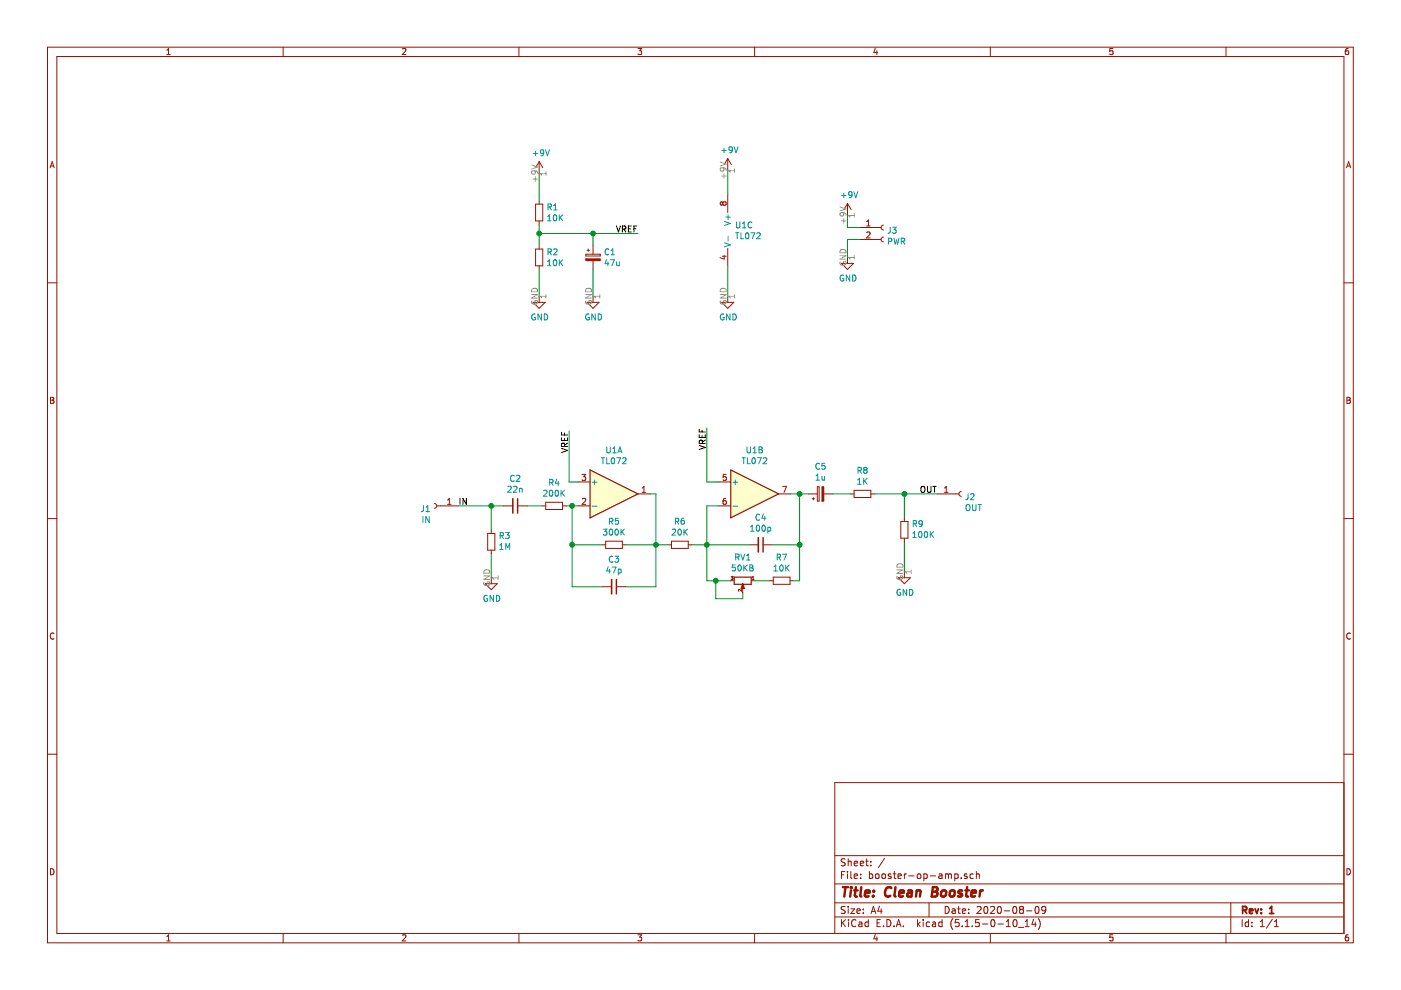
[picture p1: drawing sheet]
EESchema Schematic File Version 4
EELAYER 30 0
EELAYER END
$Descr A4 11693 8268
encoding utf-8
Sheet 1 1
Title "Clean Booster"
Date "2020-08-09"
Rev "1"
Comp ""
Comment1 ""
Comment2 ""
Comment3 ""
Comment4 ""
$EndDescr
$Comp
L Device:R_Small R1
U 1 1
P 4500 1775
F 0 "R1" H 4559 1821 50  0000 L CNN
F 1 "10K" H 4559 1730 50  0000 L CNN
F 2 "Resistor_THT:R_Axial_DIN0207_L6.3mm_D2.5mm_P10.16mm_Horizontal" H 4500 1775 50  0001 C CNN
F 3 "~" H 4500 1775 50  0001 C CNN
	1    4500 1775
	1    0    0    -1  
$EndComp
$Comp
L Device:R_Small R2
U 1 1
P 4500 2150
F 0 "R2" H 4559 2196 50  0000 L CNN
F 1 "10K" H 4559 2105 50  0000 L CNN
F 2 "Resistor_THT:R_Axial_DIN0207_L6.3mm_D2.5mm_P10.16mm_Horizontal" H 4500 2150 50  0001 C CNN
F 3 "~" H 4500 2150 50  0001 C CNN
	1    4500 2150
	1    0    0    -1  
$EndComp
$Comp
L Device:CP_Small C1
U 1 1
P 4950 2150
F 0 "C1" H 5038 2196 50  0000 L CNN
F 1 "47u" H 5038 2105 50  0000 L CNN
F 2 "Capacitor_THT:CP_Radial_D5.0mm_P2.50mm" H 4950 2150 50  0001 C CNN
F 3 "~" H 4950 2150 50  0001 C CNN
	1    4950 2150
	1    0    0    -1  
$EndComp
$Comp
L Amplifier_Operational:TL072 U1
U 2 1
P 6300 4125
F 0 "U1" H 6300 4492 50  0000 C CNN
F 1 "TL072" H 6300 4401 50  0000 C CNN
F 2 "Package_DIP:DIP-8_W7.62mm_LongPads" H 6300 4125 50  0001 C CNN
F 3 "http://www.ti.com/lit/ds/symlink/tl071.pdf" H 6300 4125 50  0001 C CNN
	2    6300 4125
	1    0    0    -1  
$EndComp
$Comp
L Amplifier_Operational:TL072 U1
U 1 1
P 5125 4125
F 0 "U1" H 5125 4492 50  0000 C CNN
F 1 "TL072" H 5125 4401 50  0000 C CNN
F 2 "Package_DIP:DIP-8_W7.62mm_LongPads" H 5125 4125 50  0001 C CNN
F 3 "http://www.ti.com/lit/ds/symlink/tl071.pdf" H 5125 4125 50  0001 C CNN
	1    5125 4125
	1    0    0    -1  
$EndComp
$Comp
L Amplifier_Operational:TL072 U1
U 3 1
P 6175 1925
F 0 "U1" H 6133 1971 50  0000 L CNN
F 1 "TL072" H 6133 1880 50  0000 L CNN
F 2 "Package_DIP:DIP-8_W7.62mm_LongPads" H 6175 1925 50  0001 C CNN
F 3 "http://www.ti.com/lit/ds/symlink/tl071.pdf" H 6175 1925 50  0001 C CNN
	3    6175 1925
	1    0    0    -1  
$EndComp
$Comp
L Device:R_Small R5
U 1 1
P 5125 4550
F 0 "R5" V 4929 4550 50  0000 C CNN
F 1 "300K" V 5020 4550 50  0000 C CNN
F 2 "Resistor_THT:R_Axial_DIN0207_L6.3mm_D2.5mm_P10.16mm_Horizontal" H 5125 4550 50  0001 C CNN
F 3 "~" H 5125 4550 50  0001 C CNN
	1    5125 4550
	0    1    1    0   
$EndComp
$Comp
L Device:R_Small R7
U 1 1
P 6525 4850
F 0 "R7" V 6329 4850 50  0000 C CNN
F 1 "10K" V 6420 4850 50  0000 C CNN
F 2 "Resistor_THT:R_Axial_DIN0207_L6.3mm_D2.5mm_P10.16mm_Horizontal" H 6525 4850 50  0001 C CNN
F 3 "~" H 6525 4850 50  0001 C CNN
	1    6525 4850
	0    1    1    0   
$EndComp
$Comp
L Device:R_Small R8
U 1 1
P 7200 4125
F 0 "R8" V 7004 4125 50  0000 C CNN
F 1 "1K" V 7095 4125 50  0000 C CNN
F 2 "Resistor_THT:R_Axial_DIN0207_L6.3mm_D2.5mm_P10.16mm_Horizontal" H 7200 4125 50  0001 C CNN
F 3 "~" H 7200 4125 50  0001 C CNN
	1    7200 4125
	0    1    1    0   
$EndComp
$Comp
L Device:R_Small R9
U 1 1
P 7550 4425
F 0 "R9" H 7491 4379 50  0000 R CNN
F 1 "100K" H 7491 4470 50  0000 R CNN
F 2 "Resistor_THT:R_Axial_DIN0207_L6.3mm_D2.5mm_P10.16mm_Horizontal" H 7550 4425 50  0001 C CNN
F 3 "~" H 7550 4425 50  0001 C CNN
	1    7550 4425
	-1   0    0    1   
$EndComp
$Comp
L Device:R_Small R4
U 1 1
P 4625 4225
F 0 "R4" V 4429 4225 50  0000 C CNN
F 1 "200K" V 4520 4225 50  0000 C CNN
F 2 "Resistor_THT:R_Axial_DIN0207_L6.3mm_D2.5mm_P10.16mm_Horizontal" H 4625 4225 50  0001 C CNN
F 3 "~" H 4625 4225 50  0001 C CNN
	1    4625 4225
	0    1    1    0   
$EndComp
$Comp
L Device:R_Small R3
U 1 1
P 4100 4525
F 0 "R3" H 4041 4479 50  0000 R CNN
F 1 "1M" H 4041 4570 50  0000 R CNN
F 2 "Resistor_THT:R_Axial_DIN0207_L6.3mm_D2.5mm_P10.16mm_Horizontal" H 4100 4525 50  0001 C CNN
F 3 "~" H 4100 4525 50  0001 C CNN
	1    4100 4525
	-1   0    0    1   
$EndComp
$Comp
L Device:R_Small R6
U 1 1
P 5675 4550
F 0 "R6" V 5479 4550 50  0000 C CNN
F 1 "20K" V 5570 4550 50  0000 C CNN
F 2 "Resistor_THT:R_Axial_DIN0207_L6.3mm_D2.5mm_P10.16mm_Horizontal" H 5675 4550 50  0001 C CNN
F 3 "~" H 5675 4550 50  0001 C CNN
	1    5675 4550
	0    1    1    0   
$EndComp
$Comp
L Device:C_Small C2
U 1 1
P 4300 4225
F 0 "C2" V 4071 4225 50  0000 C CNN
F 1 "22n" V 4162 4225 50  0000 C CNN
F 2 "Capacitor_THT:C_Rect_L7.0mm_W2.5mm_P5.00mm" H 4300 4225 50  0001 C CNN
F 3 "~" H 4300 4225 50  0001 C CNN
	1    4300 4225
	0    1    1    0   
$EndComp
$Comp
L Device:C_Small C3
U 1 1
P 5125 4900
F 0 "C3" V 4896 4900 50  0000 C CNN
F 1 "47p" V 4987 4900 50  0000 C CNN
F 2 "Capacitor_THT:C_Disc_D4.3mm_W1.9mm_P5.00mm" H 5125 4900 50  0001 C CNN
F 3 "~" H 5125 4900 50  0001 C CNN
	1    5125 4900
	0    1    1    0   
$EndComp
$Comp
L Device:C_Small C4
U 1 1
P 6350 4550
F 0 "C4" V 6121 4550 50  0000 C CNN
F 1 "100p" V 6212 4550 50  0000 C CNN
F 2 "Capacitor_THT:C_Disc_D4.3mm_W1.9mm_P5.00mm" H 6350 4550 50  0001 C CNN
F 3 "~" H 6350 4550 50  0001 C CNN
	1    6350 4550
	0    1    1    0   
$EndComp
$Comp
L Device:CP_Small C5
U 1 1
P 6850 4125
F 0 "C5" V 7075 4125 50  0000 C CNN
F 1 "1u" V 6984 4125 50  0000 C CNN
F 2 "Capacitor_THT:CP_Radial_D5.0mm_P2.50mm" H 6850 4125 50  0001 C CNN
F 3 "~" H 6850 4125 50  0001 C CNN
	1    6850 4125
	0    -1   -1   0   
$EndComp
$Comp
L power:GND #PWR0101
U 1 1
P 4500 2475
F 0 "#PWR0101" H 4500 2225 50  0001 C CNN
F 1 "GND" H 4505 2302 50  0000 C CNN
F 2 "" H 4500 2475 50  0001 C CNN
F 3 "" H 4500 2475 50  0001 C CNN
	1    4500 2475
	1    0    0    -1  
$EndComp
$Comp
L power:GND #PWR0102
U 1 1
P 4950 2475
F 0 "#PWR0102" H 4950 2225 50  0001 C CNN
F 1 "GND" H 4955 2302 50  0000 C CNN
F 2 "" H 4950 2475 50  0001 C CNN
F 3 "" H 4950 2475 50  0001 C CNN
	1    4950 2475
	1    0    0    -1  
$EndComp
$Comp
L power:GND #PWR0103
U 1 1
P 6075 2475
F 0 "#PWR0103" H 6075 2225 50  0001 C CNN
F 1 "GND" H 6080 2302 50  0000 C CNN
F 2 "" H 6075 2475 50  0001 C CNN
F 3 "" H 6075 2475 50  0001 C CNN
	1    6075 2475
	1    0    0    -1  
$EndComp
$Comp
L power:GND #PWR0104
U 1 1
P 4100 4825
F 0 "#PWR0104" H 4100 4575 50  0001 C CNN
F 1 "GND" H 4105 4652 50  0000 C CNN
F 2 "" H 4100 4825 50  0001 C CNN
F 3 "" H 4100 4825 50  0001 C CNN
	1    4100 4825
	1    0    0    -1  
$EndComp
$Comp
L power:GND #PWR0105
U 1 1
P 7550 4775
F 0 "#PWR0105" H 7550 4525 50  0001 C CNN
F 1 "GND" H 7555 4602 50  0000 C CNN
F 2 "" H 7550 4775 50  0001 C CNN
F 3 "" H 7550 4775 50  0001 C CNN
	1    7550 4775
	1    0    0    -1  
$EndComp
$Comp
L power:+9V #PWR0106
U 1 1
P 4500 1450
F 0 "#PWR0106" H 4500 1300 50  0001 C CNN
F 1 "+9V" H 4515 1623 50  0000 C CNN
F 2 "" H 4500 1450 50  0001 C CNN
F 3 "" H 4500 1450 50  0001 C CNN
	1    4500 1450
	1    0    0    -1  
$EndComp
$Comp
L power:+9V #PWR0107
U 1 1
P 6075 1425
F 0 "#PWR0107" H 6075 1275 50  0001 C CNN
F 1 "+9V" H 6090 1598 50  0000 C CNN
F 2 "" H 6075 1425 50  0001 C CNN
F 3 "" H 6075 1425 50  0001 C CNN
	1    6075 1425
	1    0    0    -1  
$EndComp
Wire Wire Line
	4500 1450 4500 1675
Wire Wire Line
	4500 1875 4500 1950
Wire Wire Line
	4500 2250 4500 2475
Wire Wire Line
	4500 1950 4950 1950
Wire Wire Line
	4950 1950 4950 2050
Connection ~ 4500 1950
Wire Wire Line
	4500 1950 4500 2050
Wire Wire Line
	4950 2250 4950 2475
Wire Wire Line
	4950 1950 5325 1950
Connection ~ 4950 1950
Wire Wire Line
	6075 2225 6075 2475
Wire Wire Line
	6075 1425 6075 1625
Wire Wire Line
	4200 4225 4100 4225
Wire Wire Line
	4400 4225 4525 4225
Wire Wire Line
	4725 4225 4775 4225
Wire Wire Line
	4100 4425 4100 4225
Connection ~ 4100 4225
Wire Wire Line
	4100 4225 3825 4225
Wire Wire Line
	4100 4625 4100 4825
Wire Wire Line
	4750 3600 4750 4025
Wire Wire Line
	4750 4025 4825 4025
Wire Wire Line
	6000 4025 5900 4025
Wire Wire Line
	5900 4025 5900 3575
Wire Wire Line
	4775 4225 4775 4550
Wire Wire Line
	4775 4900 5025 4900
Connection ~ 4775 4225
Wire Wire Line
	4775 4225 4825 4225
Wire Wire Line
	5425 4125 5475 4125
Wire Wire Line
	5475 4125 5475 4550
Wire Wire Line
	5475 4900 5225 4900
Wire Wire Line
	5025 4550 4775 4550
Connection ~ 4775 4550
Wire Wire Line
	4775 4550 4775 4900
Wire Wire Line
	5225 4550 5475 4550
Connection ~ 5475 4550
Wire Wire Line
	5475 4550 5475 4900
Wire Wire Line
	5475 4550 5575 4550
Wire Wire Line
	5775 4550 5900 4550
Wire Wire Line
	5900 4550 5900 4225
Wire Wire Line
	5900 4225 6000 4225
Wire Wire Line
	5900 4550 6250 4550
Connection ~ 5900 4550
Wire Wire Line
	6450 4550 6675 4550
Wire Wire Line
	6675 4550 6675 4125
Wire Wire Line
	6675 4125 6600 4125
Wire Wire Line
	6675 4125 6750 4125
Connection ~ 6675 4125
Wire Wire Line
	6675 4550 6675 4850
Wire Wire Line
	6675 4850 6625 4850
Connection ~ 6675 4550
$Comp
L Device:R_POT_Small RV1
U 1 1
P 6200 4850
F 0 "RV1" V 6003 4850 50  0000 C CNN
F 1 "50KB" V 6094 4850 50  0000 C CNN
F 2 "Stompbox_Parts:Potentiometer_Alpha_RV16AF_Single_Vertical_PCB_Mount" H 6200 4850 50  0001 C CNN
F 3 "~" H 6200 4850 50  0001 C CNN
	1    6200 4850
	0    1    1    0   
$EndComp
Wire Wire Line
	5900 4550 5900 4850
Wire Wire Line
	5900 4850 5975 4850
Wire Wire Line
	6300 4850 6425 4850
Wire Wire Line
	6200 4950 6200 5000
Wire Wire Line
	6200 5000 5975 5000
Wire Wire Line
	5975 5000 5975 4850
Connection ~ 5975 4850
Wire Wire Line
	5975 4850 6100 4850
Wire Wire Line
	6950 4125 7100 4125
Wire Wire Line
	7300 4125 7550 4125
Wire Wire Line
	7550 4325 7550 4125
Connection ~ 7550 4125
Wire Wire Line
	7550 4125 7825 4125
Wire Wire Line
	7550 4525 7550 4775
Text Label 5325 1950 2    50   ~ 0
VREF
Text Label 4750 3600 3    50   ~ 0
VREF
Text Label 5900 3575 3    50   ~ 0
VREF
$Comp
L Connector:Conn_01x01_Female J1
U 1 1
P 3625 4225
F 0 "J1" H 3653 4201 50  0000 L CNN
F 1 "IN" H 3653 4110 50  0000 L CNN
F 2 "Connector_Wire:SolderWirePad_1x01_Drill1mm" H 3625 4225 50  0001 C CNN
F 3 "~" H 3625 4225 50  0001 C CNN
	1    3625 4225
	-1   0    0    -1  
$EndComp
$Comp
L Connector:Conn_01x01_Female J2
U 1 1
P 8025 4125
F 0 "J2" H 8053 4101 50  0000 L CNN
F 1 "OUT" H 8053 4010 50  0000 L CNN
F 2 "Connector_Wire:SolderWirePad_1x01_Drill1mm" H 8025 4125 50  0001 C CNN
F 3 "~" H 8025 4125 50  0001 C CNN
	1    8025 4125
	1    0    0    -1  
$EndComp
Text Label 3825 4225 0    50   ~ 0
IN
$Comp
L Connector:Conn_01x02_Female J3
U 1 1
P 7375 1900
F 0 "J3" H 7403 1876 50  0000 L CNN
F 1 "PWR" H 7403 1785 50  0000 L CNN
F 2 "Connector_Wire:SolderWirePad_1x02_P3.81mm_Drill1mm" H 7375 1900 50  0001 C CNN
F 3 "~" H 7375 1900 50  0001 C CNN
	1    7375 1900
	1    0    0    -1  
$EndComp
$Comp
L power:GND #PWR02
U 1 1
P 7075 2150
F 0 "#PWR02" H 7075 1900 50  0001 C CNN
F 1 "GND" H 7080 1977 50  0000 C CNN
F 2 "" H 7075 2150 50  0001 C CNN
F 3 "" H 7075 2150 50  0001 C CNN
	1    7075 2150
	1    0    0    -1  
$EndComp
Wire Wire Line
	7175 2000 7075 2000
Wire Wire Line
	7075 2000 7075 2150
$Comp
L power:+9V #PWR01
U 1 1
P 7075 1800
F 0 "#PWR01" H 7075 1650 50  0001 C CNN
F 1 "+9V" H 7090 1973 50  0000 C CNN
F 2 "" H 7075 1800 50  0001 C CNN
F 3 "" H 7075 1800 50  0001 C CNN
	1    7075 1800
	1    0    0    -1  
$EndComp
Wire Wire Line
	7075 1800 7075 1900
Wire Wire Line
	7075 1900 7175 1900
Text Label 7825 4125 2    50   ~ 0
OUT
$EndSCHEMATC
